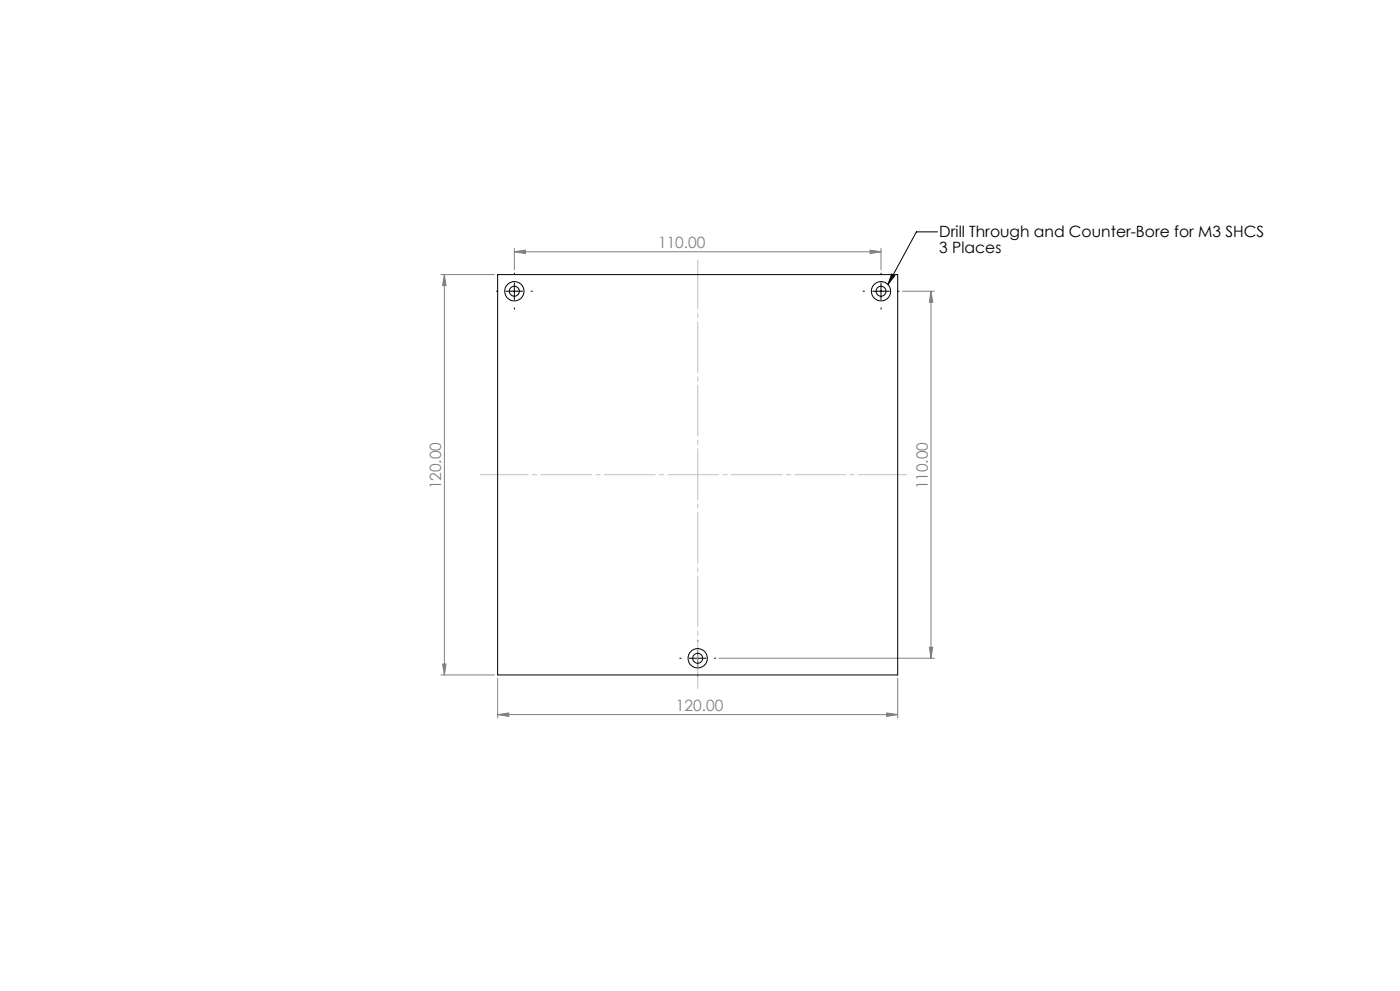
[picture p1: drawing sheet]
<svg xmlns="http://www.w3.org/2000/svg" width="420mm" height="297mm" viewBox="0 0 420 297" stroke-linecap="round" stroke-linejoin="round" font-family="sans-serif">
<path d="M281.3 69.5h-6.4l-8.5 15.8M151.8 87.3h5M154.3 84.8v5M261.8 87.3h5M264.3 84.8v5M267.5 82.1l.9 .5-2 2.7zM206.8 197.3h5M209.3 194.8v5" fill="none" stroke="#000" stroke-width=".3"/>
<g fill="none" stroke="#808080" stroke-width=".3">
<path d="M154.3 75.5l3.3-.5v1zM154.3 74.5v6.4M154.3 75.5h110M261 75l3.3 .5-3.3 .5zM264.3 74.5v6.4M132.3 82.3h16M133.3 82.3l.5 3.3h-1zM133.3 82.3v120M270.7 87.3h9.6M279.3 87.3l.5 3.3h-1zM279.3 87.3v110M132.8 199h1l-.5 3.3z"/>
<path d="M215.7 197.3h64.6M278.8 194h1l-.5 3.3zM132.3 202.3h16M149.3 214.2l3.3-.5v1zM149.3 203.3v11.9M149.3 214.2h120M266 213.7l3.3 .5-3.3 .5zM269.3 203.3v11.9"/>
</g>
<path d="M149.3 87.3h-.4M154.3 82.3v-.4M154.3 92.3v.4M159.3 87.3h.4M259.3 87.3h-.4M264.3 82.3v-.4M264.3 92.3v.4M269.3 87.3h.4M204.3 197.3h-.4M209.3 192.3v-.4M214.3 197.3h.4M209.3 202.3v.4" fill="none" stroke="#000" stroke-width=".3" stroke-dasharray="15.2 1.3 1.3 1.3"/>
<path d="M209.3 77.9v128.5" fill="none" stroke="#c0c0c0" stroke-width=".3" stroke-dasharray="15.2 1.3 1.3 1.3" stroke-dashoffset=".5"/>
<path d="M144 142.3h128" fill="none" stroke="#c0c0c0" stroke-width=".3" stroke-dasharray="15.2 1.3 1.3 1.3" stroke-dashoffset=".8"/>
<path d="M267.5 82.1l.9 .5-2 2.7z" fill="#000"/>
<g fill="#808080">
<path d="M154.3 75.5l3.3-.5v1zM261 75l3.3 .5-3.3 .5z"/>
<path d="M149.3 214.2l3.3-.5v1zM266 213.7l3.3 .5-3.3 .5z"/>
<path d="M279.3 87.3l.5 3.3h-1zM278.8 194h1l-.5 3.3z"/>
<path d="M133.3 82.3l.5 3.3h-1zM132.8 199h1l-.5 3.3z"/>
</g>
<g fill="none" stroke="#000" stroke-width=".3">
<path d="M149.3 82.3h120v120h-120z"/>
<circle cx="154.3" cy="87.3" r="2.9"/>
<circle cx="154.3" cy="87.3" r="1.51"/>
<circle cx="264.3" cy="87.3" r="2.9"/>
<circle cx="264.3" cy="87.3" r="1.49"/>
<circle cx="209.3" cy="197.3" r="1.5"/>
<circle cx="209.3" cy="197.3" r="2.91"/>
</g>
<g font-size="4.7">
<text x="281.8" y="71.2">Drill Through and Counter-Bore for M3 SHCS</text>
<text x="281.8" y="75.7">3 Places</text>
</g>
<g font-size="4.7" fill="#808080">
<text x="197.4" y="74.4">110.00</text>
<text x="132.3" y="146.7" transform="rotate(-90 132.3 146.7)">120.00</text>
<text x="278.3" y="146.7" transform="rotate(-90 278.3 146.7)">110.00</text>
<text x="202.8" y="213.1">120.00</text>
</g>
</svg>
